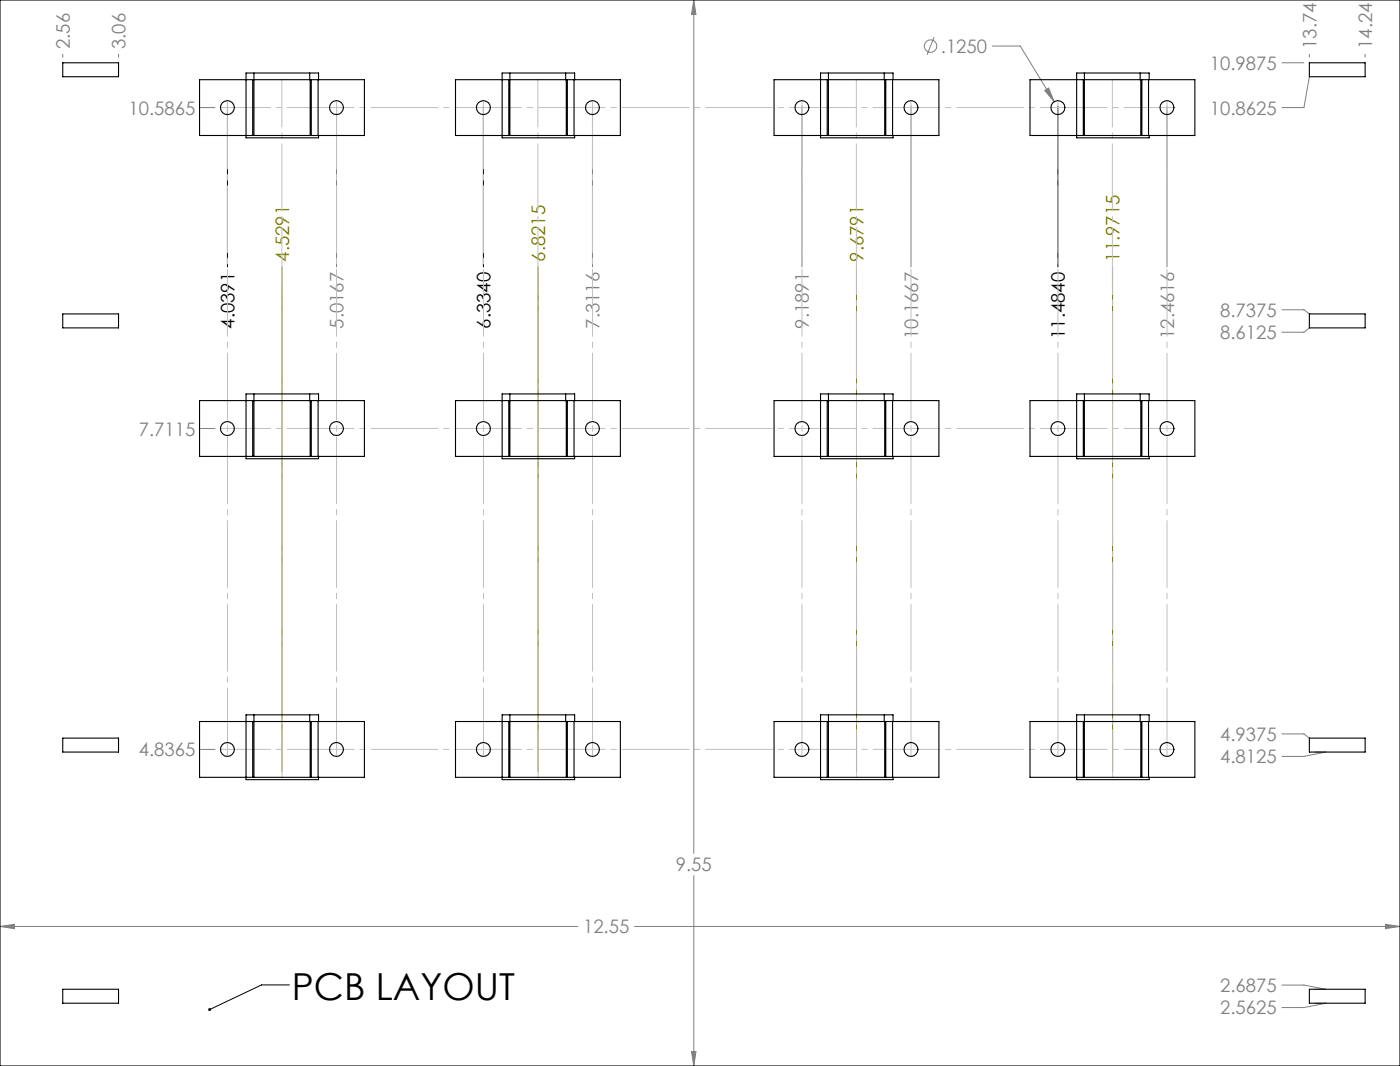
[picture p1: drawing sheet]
<svg xmlns="http://www.w3.org/2000/svg" width="319mm" height="243mm" viewBox="0 0 319 243" stroke-linecap="round" stroke-linejoin="round" font-family="sans-serif">
<g fill="none" stroke="#808080" stroke-width=".23">
<path d="M158 0l.5 3.3h-1.1zM158 0v194.2M14.3 12.3v.7M27 12.3v.7M212.7 8.5l-1.6 4M226 10.5h6.3l7.7 12.6M291.9 14.3h5M298.1 12.3v.7M298.1 17.5l-1.2 7h-5M310.8 12.3v.7M45.6 24.5h3.3M76.6 24.2v36.5"/>
<path d="M134.9 24.2v36.5M182.6 24.2v36.5M207.4 24.2v36.5M237.9 20.6l.9-.6 1.2 3.1zM265.7 24.2v36.5M291.9 70.5h5l1.2 .9M298.1 74.6l-1.2 1h-5M45.6 97.5h3.3M45.6 170.5h3.3M291.9 167h5l1.2 1M299.4 171.1h2.5l-5 1h-5M158 199.2v43.4"/>
<path d="M0 210.8l3.3-.5v1zM0 210.8h131.6M144.5 210.8h174.3M315.5 210.3l3.3 .5-3.3 .5zM157.4 239.3h1.1l-.5 3.3zM291.9 224.2h5l5 .9h-2.5M299.4 228.3h2.5l-5 1h-5"/>
<circle cx="211.9" cy="10.5" r="1.41"/>
</g>
<path d="M51.8 24.2v36.5M110.1 24.2v36.5M240.9 24.2v36.5M65.9 224.1h-6.4l-11.8 5.6" fill="none" stroke="#000" stroke-width=".23"/>
<path d="M64.2 60.7v114.9M122.5 60.7v114.9M195 60.7v114.9M253.3 60.7v114.9" fill="none" stroke="#808000" stroke-width=".23"/>
<path d="M51.8 22.9v149.2M76.6 22.9v149.2M110.1 22.9v149.2M207.4 22.9v149.2M240.9 22.9v149.2M134.9 172.1v-149.2M182.6 172.1v-149.2M265.7 172.1v-149.2" fill="none" stroke="#c0c0c0" stroke-width=".23" stroke-dasharray="15.2 1.3 1.3 1.3" stroke-dashoffset="-.3"/>
<path d="M122.5 18.1v158.8M253.3 18.1v158.8M64.2 176.9v-158.8M195.1 176.9l-.1-158.8" fill="none" stroke="#c0c0c0" stroke-width=".23" stroke-dasharray="15.2 1.3 1.3 1.3" stroke-dashoffset="4.4"/>
<path d="M50.2 24.5h217.1M267.3 97.5h-217.1M50.2 170.5h217.1" fill="none" stroke="#c0c0c0" stroke-width=".23" stroke-dasharray="15.2 1.3 1.3 1.3" stroke-dashoffset="3.8"/>
<path d="M47.5 229.5a.35 .35 0 0 1 .5 0 .35 .35 0 0 1-.1 .5 .35 .35 0 0 1-.5-.1l.3-.2-.3 .2z" fill="#000"/>
<path d="M315.5 -.1h3.3zM0 -.1h3.3zM237.9 20.6l2.1 2.5-1.2-3.1zM315.5 210.3l3.3 .5-3.3 .5zM0 210.8l3.3-.5v1zM158 0l.5 3.3h-1.1zM157.4 239.3h1.1l-.5 3.3z" fill="#808080"/>
<g fill="none" stroke="#000" stroke-width=".25">
<path d="M0 0h318.8v242.6h-318.8zM14.3 14.3h12.7v3.2h-12.7zM57.5 18.1h-12.1v12.7h12.1M57.5 18.1h.3M57.5 18.1v12.7M57.8 16.6v1.5M57.8 18.1v12.7M57.8 18.1h12.8M70.5 16.6v1.5M70.6 18.1h.3M70.6 18.1v12.7M70.9 18.1h1.5"/>
<path d="M70.9 18.1v12.7M72.4 18.1h10.6v12.7h-10.6M72.4 18.1v12.7M72.5 18.1v-1.5h-16.5v14.8h16.5v-.6M115.9 18.1h-12.2v12.7h12.2M115.9 18.1h.2M115.9 18.1v12.7M116.1 16.6v1.5M116.1 18.1v12.7M116.1 18.1h12.8M128.8 16.6v1.5M128.9 18.1h.3"/>
<path d="M128.9 18.1v12.7M129.2 18.1h1.5M129.2 18.1v12.7M130.7 18.1h10.6v12.7h-10.6M130.7 18.1v12.7M130.8 18.1v-1.5h-16.5v14.8h16.5v-.6M188.3 18.1h-12.1v12.7h12.1M188.3 18.1h.3M188.3 18.1v12.7M188.6 16.6v1.5M188.6 18.1v12.7M188.6 18.1h12.8"/>
<path d="M201.3 16.6v1.5M201.4 18.1h.3M201.4 18.1v12.7M201.7 18.1h1.5M201.7 18.1v12.7M203.2 18.1h10.6v12.7h-10.6M203.2 18.1v12.7M203.3 18.1v-1.5h-16.5v14.8h16.5v-.6M246.7 18.1h-12.2v12.7h12.2M246.7 18.1h.2M246.7 18.1v12.7M246.9 16.6v1.5"/>
<path d="M246.9 18.1v12.7M246.9 18.1h12.9M259.6 16.6v1.5M259.8 18.1h.2M259.8 18.1v12.7M260 18.1h1.5M260 18.1v12.7M261.5 18.1h10.6v12.7h-10.6M261.5 18.1v12.7M261.7 18.1v-1.5h-16.6v14.8h16.6v-.6M298.1 14.3h12.7v3.2h-12.7zM57.5 30.8h.3"/>
<path d="M57.8 30.8h12.8M70.6 30.8h.3M70.9 30.8h1.5M115.9 30.8h.2M116.1 30.8h12.8M128.9 30.8h.3M129.2 30.8h1.5M188.3 30.8h.3M188.6 30.8h12.8M201.4 30.8h.3M201.7 30.8h1.5M246.7 30.8h.2"/>
<path d="M246.9 30.8h12.9M259.8 30.8h.2M260 30.8h1.5M14.3 71.4h12.7v3.2h-12.7zM298.1 71.4h12.7v3.2h-12.7zM57.5 91.2h-12.1v12.7h12.1M57.5 91.2h.3M57.5 91.2v12.7M57.8 89.6v1.6M57.8 91.2h12.8M57.8 91.2v12.7M70.5 89.6v1.6"/>
<path d="M70.6 91.2h.3M70.6 91.2v12.7M70.9 91.2h1.5M70.9 91.2v12.7M72.4 91.2h10.6v12.7h-10.6M72.4 91.2v12.7M72.5 91.2v-1.6h-16.5v14.8h16.5v-.5M115.9 91.2h-12.2v12.7h12.2M115.9 91.2h.2M115.9 91.2v12.7M116.1 89.6v1.6M116.1 91.2h12.8"/>
<path d="M116.1 91.2v12.7M128.8 89.6v1.6M128.9 91.2h.3M128.9 91.2v12.7M129.2 91.2h1.5M129.2 91.2v12.7M130.7 91.2h10.6v12.7h-10.6M130.7 91.2v12.7M130.8 91.2v-1.6h-16.5v14.8h16.5v-.5M188.3 91.2h-12.1v12.7h12.1M188.3 91.2h.3M188.3 91.2v12.7"/>
<path d="M188.6 89.6v1.6M188.6 91.2h12.8M188.6 91.2v12.7M201.3 89.6v1.6M201.4 91.2h.3M201.4 91.2v12.7M201.7 91.2h1.5M201.7 91.2v12.7M203.2 91.2h10.6v12.7h-10.6M203.2 91.2v12.7M203.3 91.2v-1.6h-16.5v14.8h16.5v-.5M246.7 91.2h-12.2v12.7h12.2"/>
<path d="M246.7 91.2h.2M246.7 91.2v12.7M246.9 89.6v1.6M246.9 91.2h12.9M246.9 91.2v12.7M259.6 89.6v1.6M259.8 91.2h.2M259.8 91.2v12.7M260 91.2h1.5M260 91.2v12.7M261.5 91.2h10.6v12.7h-10.6M261.5 91.2v12.7"/>
<path d="M261.7 91.2v-1.6h-16.6v14.8h16.6v-.5M57.5 103.9h.3M57.8 103.9h12.8M70.6 103.9h.3M70.9 103.9h1.5M115.9 103.9h.2M116.1 103.9h12.8M128.9 103.9h.3M129.2 103.9h1.5M188.3 103.9h.3M188.6 103.9h12.8M201.4 103.9h.3"/>
<path d="M201.7 103.9h1.5M246.7 103.9h.2M246.9 103.9h12.9M259.8 103.9h.2M260 103.9h1.5M14.3 168h12.7v3.1h-12.7zM57.5 164.2h-12.1v12.7h12.1M57.5 176.9h.3M57.5 164.2h.3M57.5 164.2v12.7M57.8 162.7v1.5M57.8 176.9h12.8"/>
<path d="M57.8 164.2h12.8M57.8 164.2v12.7M70.5 162.7v1.5M70.6 164.2h.3M70.6 176.9h.3M70.6 164.2v12.7M70.9 164.2h1.5M70.9 176.9h1.5M70.9 164.2v12.7M72.4 164.2h10.6v12.7h-10.6M72.4 164.2v12.7M72.5 164.2v-1.5h-16.5v14.7h16.5v-.5"/>
<path d="M115.9 164.2h-12.2v12.7h12.2M115.9 176.9h.2M115.9 164.2h.2M115.9 164.2v12.7M116.1 162.7v1.5M116.1 176.9h12.8M116.1 164.2h12.8M116.1 164.2v12.7M128.8 162.7v1.5M128.9 164.2h.3M128.9 176.9h.3M128.9 164.2v12.7"/>
<path d="M129.2 164.2h1.5M129.2 176.9h1.5M129.2 164.2v12.7M130.7 164.2h10.6v12.7h-10.6M130.7 164.2v12.7M130.8 164.2v-1.5h-16.5v14.7h16.5v-.5M188.3 164.2h-12.1v12.7h12.1M188.3 176.9h.3M188.3 164.2h.3M188.3 164.2v12.7M188.6 162.7v1.5M188.6 176.9h12.8"/>
<path d="M188.6 164.2h12.8M188.6 164.2v12.7M201.3 162.7v1.5M201.4 164.2h.3M201.4 176.9h.3M201.4 164.2v12.7M201.7 164.2h1.5M201.7 176.9h1.5M201.7 164.2v12.7M203.2 164.2h10.6v12.7h-10.6M203.2 164.2v12.7M203.3 164.2v-1.5h-16.5v14.7h16.5v-.5"/>
<path d="M246.7 164.2h-12.2v12.7h12.2M246.7 176.9h.2M246.7 164.2h.2M246.7 164.2v12.7M246.9 162.7v1.5M246.9 164.2v12.7M246.9 176.9h12.9M246.9 164.2h12.9M259.6 162.7v1.5M259.8 176.9h.2M259.8 164.2h.2M259.8 164.2v12.7"/>
<path d="M260 164.2h1.5M260 176.9h1.5M260 164.2v12.7M261.5 164.2h10.6v12.7h-10.6M261.5 164.2v12.7M261.7 164.2v-1.5h-16.6v14.7h16.6v-.5M298.1 168h12.7v3.1h-12.7zM14.3 225.1h12.7v3.2h-12.7zM298.1 225.1h12.7v3.2h-12.7z"/>
<circle cx="51.8" cy="24.5" r="1.59"/>
<circle cx="76.6" cy="24.5" r="1.59"/>
<circle cx="110.1" cy="24.5" r="1.58"/>
<circle cx="134.9" cy="24.5" r="1.58"/>
<circle cx="182.6" cy="24.5" r="1.59"/>
<circle cx="207.4" cy="24.5" r="1.59"/>
<circle cx="240.9" cy="24.5" r="1.58"/>
<circle cx="265.7" cy="24.5" r="1.58"/>
<circle cx="51.8" cy="97.5" r="1.59"/>
<circle cx="76.6" cy="97.5" r="1.59"/>
<circle cx="110.1" cy="97.5" r="1.58"/>
<circle cx="134.9" cy="97.5" r="1.58"/>
<circle cx="182.6" cy="97.5" r="1.59"/>
<circle cx="207.4" cy="97.5" r="1.59"/>
<circle cx="240.9" cy="97.5" r="1.58"/>
<circle cx="265.7" cy="97.5" r="1.58"/>
<circle cx="51.8" cy="170.5" r="1.59"/>
<circle cx="76.6" cy="170.5" r="1.59"/>
<circle cx="110.1" cy="170.6" r="1.58"/>
<circle cx="134.9" cy="170.6" r="1.58"/>
<circle cx="182.6" cy="170.5" r="1.59"/>
<circle cx="207.4" cy="170.5" r="1.59"/>
<circle cx="240.9" cy="170.6" r="1.58"/>
<circle cx="265.7" cy="170.6" r="1.58"/>
</g>
<text font-size="8.5" x="66.5" y="227.5">PCB LAYOUT</text>
<g font-size="4.2" fill="#808080">
<text x="15.9" y="11.2" transform="rotate(-90 15.9 11.2)">2.56</text>
<text x="28.6" y="11.2" transform="rotate(-90 28.6 11.2)">3.06</text>
<text x="299.7" y="11.2" transform="rotate(-90 299.7 11.2)">13.74</text>
<text x="312.4" y="11.2" transform="rotate(-90 312.4 11.2)">14.24</text>
<text x="214.2" y="12">.1250</text>
<text x="275.5" y="15.9">10.9875</text>
<text x="29.2" y="26.1">10.5865</text>
<text x="275.5" y="26.1">10.8625</text>
<text x="78.2" y="74.8" transform="rotate(-90 78.2 74.8)">5.0167</text>
<text x="136.5" y="74.8" transform="rotate(-90 136.5 74.8)">7.3116</text>
<text x="184.2" y="74.8" transform="rotate(-90 184.2 74.8)">9.1891</text>
<text x="209" y="77.1" transform="rotate(-90 209 77.1)">10.1667</text>
<text x="267.3" y="77.1" transform="rotate(-90 267.3 77.1)">12.4616</text>
<text x="277.8" y="77.2">8.6125</text>
<text x="277.8" y="72.1">8.7375</text>
<text x="31.6" y="99.1">7.7115</text>
<text x="31.6" y="172.1">4.8365</text>
<text x="277.8" y="173.7">4.8125</text>
<text x="277.8" y="168.6">4.9375</text>
<text x="153.9" y="198.3">9.55</text>
<text x="132.8" y="212.4">12.55</text>
<text x="277.8" y="225.7">2.6875</text>
<text x="277.8" y="230.8">2.5625</text>
</g>
<g font-size="4.2" fill="#808000">
<text x="65.8" y="59.5" transform="rotate(-90 65.8 59.5)">4.5291</text>
<text x="124.1" y="59.5" transform="rotate(-90 124.1 59.5)">6.8215</text>
<text x="196.6" y="59.5" transform="rotate(-90 196.6 59.5)">9.6791</text>
<text x="254.9" y="59.5" transform="rotate(-90 254.9 59.5)">11.9715</text>
</g>
<g font-size="4.2">
<text x="53.4" y="74.8" transform="rotate(-90 53.4 74.8)">4.0391</text>
<text x="111.7" y="74.8" transform="rotate(-90 111.7 74.8)">6.3340</text>
<text x="242.5" y="77.1" transform="rotate(-90 242.5 77.1)">11.4840</text>
</g>
</svg>
